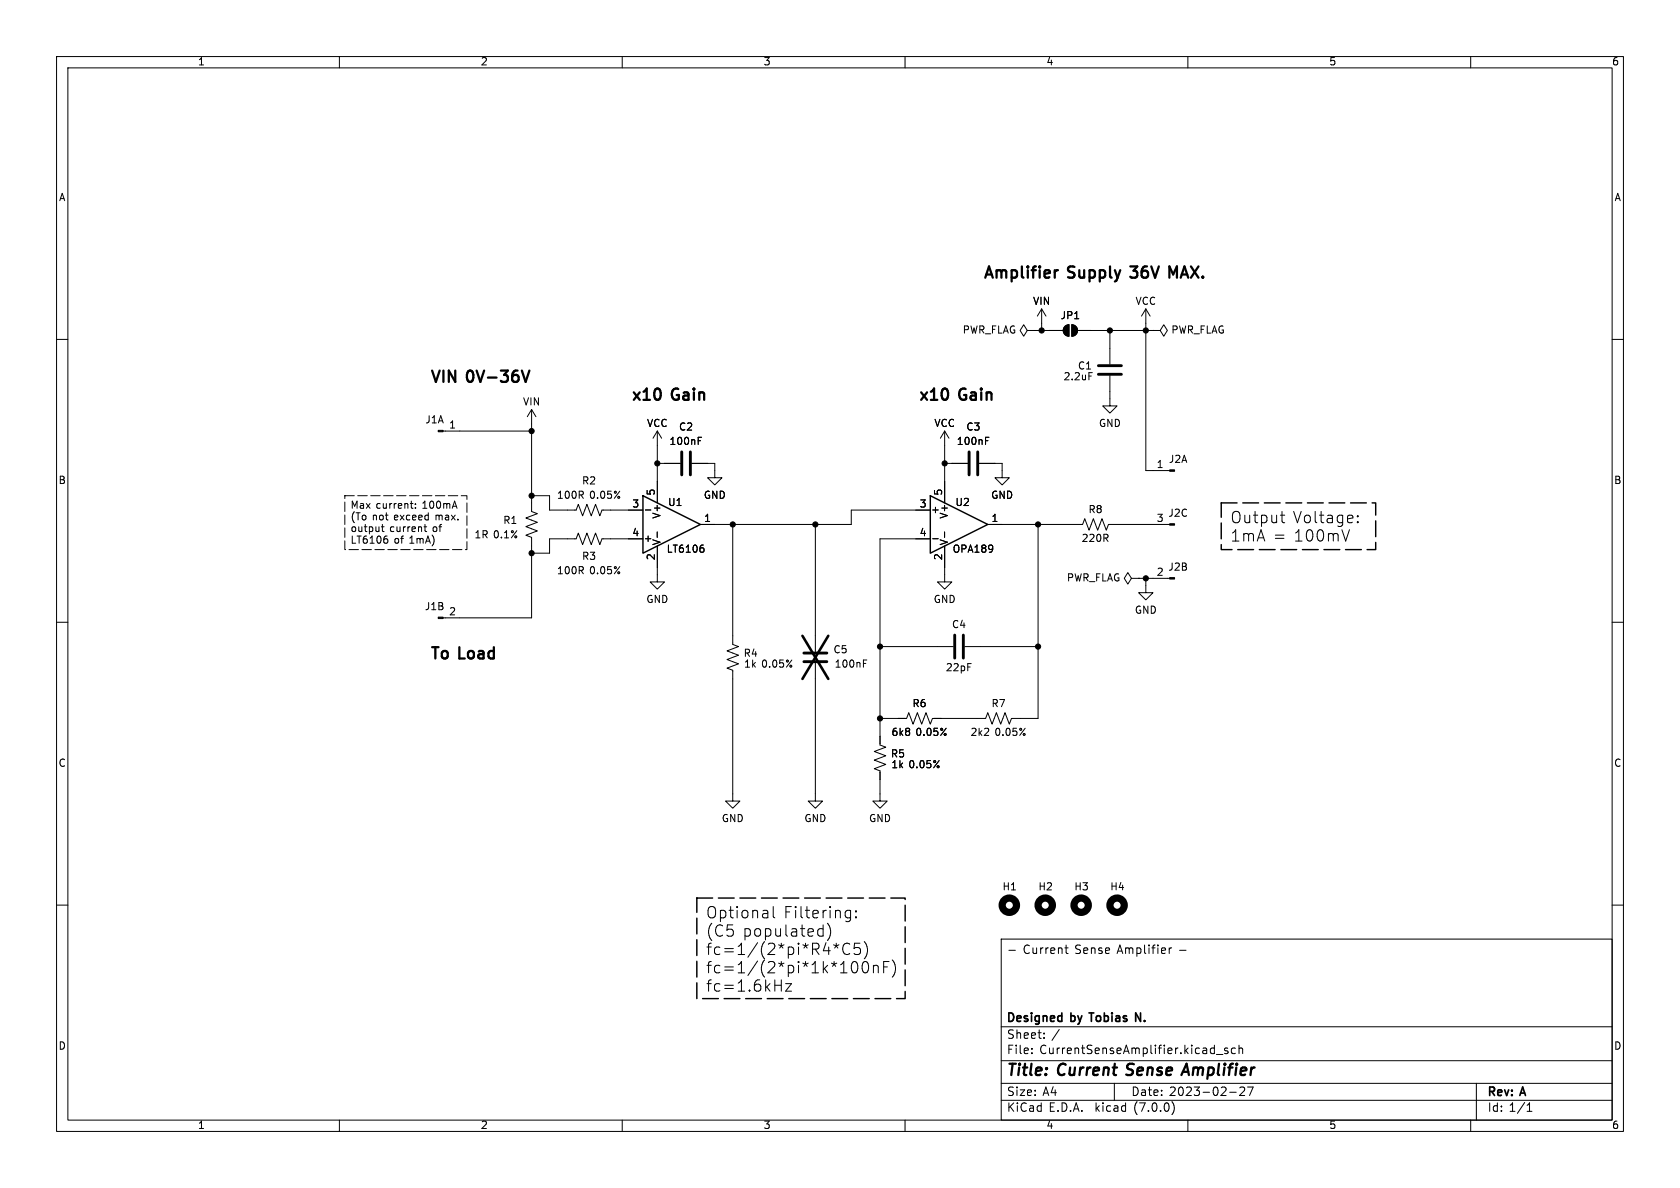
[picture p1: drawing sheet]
<svg xmlns="http://www.w3.org/2000/svg" width="297mm" height="210mm" viewBox="0 0 297 210" stroke-linecap="round" stroke-linejoin="round" font-family="sans-serif">
<g fill="none" stroke="#000" stroke-width=".18">
<path d="M10 10h277v190h-277zM12 12h273v186h-273zM60 10v2M110 10v2M160 10v2M210 10v2M260 10v2M10 60h2M181.6 58.4l-.6-1-.7 1 .7 1 .6-1h1.3M182.9 58.4h.1M182.9 58.4h5.1M184.1 54.6l-.7 1.3"/>
<path d="M184.1 54.6v3.8M184.1 54.6l.8 1.3M188.3 57.7l.7-.3v2a1.02 1.02 0 0 1-1-.6 1.02 1.02 0 0 1 .3-1.1zM189.5 57.4a1.02 1.02 0 0 1 1 1 1.02 1.02 0 0 1-1 1zM190.5 58.4h13.3M196.2 58.4v6M202.6 54.6l-.8 1.3M202.6 54.6v28.6h4.2M202.6 54.6l.7 1.3M203.8 58.4h1.3l.6-1 .7 1-.7 1-.6-1M203.8 58.4h.1M285 60h2"/>
<path d="M78.3 76.2h15.7M94 72.4v18l1 .4-2 .8 2 .7-2 .8 2 .8-2 .7 1 .4v14.2h-15.7M94 72.4l-.8 1.3M94 72.4l.7 1.3M116.2 76.2l-.8 1.3M116.2 76.2v12.7M116.2 76.2l.8 1.3M123.4 77.3h.6M167 76.2l-.8 1.3M167 76.2v12.7M167 76.2l.8 1.3M174.2 77.3h.6"/>
<path d="M192.5 65.9h.6M196.2 66.4v5.4h1.3l-1.3 1.2-1.3-1.2h1.3M67.6 92.7v1.1l.3 .2M68.5 95.4v.5M72.5 89h.5M72.9 89.9h.1M73.4 89.7v.2M73.4 89.1v.1M75 93.1h.4M75.1 92.7v1.1l.3 .2M94 87.6h3.2v2.6h4.7l.3-1 .8 2 .8-2 .7 2 .8-2 .7 2 .4-1h7.3M113.7 95.3h-7.3l-.4 1-.7-2.1-.8 2.1-.7-2.1-.8 2.1-.8-2.1-.3 1.1h-4.7v2.5h-3.2"/>
<path d="M114.1 90.2h1M116.2 94v1M116.2 96.5v6.4h1.3l-1.3 1.2-1.3-1.2h1.3M116.2 81.9h4.1M122.3 81.9h4.1v2.6h1.2l-1.2 1.2-1.3-1.2h1.3M124.3 96.9l.2 .2-.2 .5M129.5 92.7v21.2l1.1 .4-2.1 .8 2.1 .7-2.1 .8 2.1 .7-2.1 .8 1 .4v23.1h1.3l-1.3 1.3-1.2-1.3h1.2M144.1 92.7v22.5M164.5 95.3h-8.9v36.4l1 .4-2 .7 2 .8-2 .8 2 .7-2 .8 1 .4v5.3h1.2l-1.2 1.3-1.3-1.3h1.3M164.5 90.2h-14v2.5h-26.7M164.9 95.2h1M167 94v1"/>
<path d="M167 96.5v6.4h1.3l-1.3 1.2-1.3-1.2h1.3M167 81.9h4.1M173.1 81.9h4.1v2.6h1.2l-1.2 1.2-1.3-1.2h1.3M174.6 92.7h16.8l.4-1 .7 2 .8-2 .8 2 .7-2 .8 2 .4-1h10.8M183.5 92.7v34.3h-4.7l-.4 1-.7-2-.8 2-.8-2-.7 2-.8-2-.4 1h-9.4l-.3 1-.8-2-.8 2-.7-2-.8 2-.7-2-.4 1h-4.7M226.4 91.1h.7M226.7 92.3l.4 .1M238.6 93.6l-.7 2M240 92.2l.1 .1-.1 .1M240 92.2l-.1 .1 .1 .1M240 91.2v.2M240 92.2v.2"/>
<path d="M240 91.2l.1 .1-.1 .1M240 91.2l-.1 .1 .1 .1M10 110h2M144.1 117.2v24.4h1.3l-1.3 1.3-1.2-1.3h1.2M152.6 116.7h.6M155.6 114.3h12.9M170.6 114.3h12.9M200 102.2l-.6-1-.6 1 .6 1.1 .6-1.1h1.3M201.3 102.2h.1M201.3 102.2h5.5M202.6 102.2v2.6h1.2l-1.2 1.2-1.3-1.2h1.3M285 110h2"/>
<path d="M10 160h2M285 160h2M136.7 160.3v1.7l.3 .3M139.9 173.9l-1 1.3h1M145.5 163.5v2M145.5 165.4l-.6 .1M146.8 164.1a2.31 2.31 0 0 1-.5 2.2M147.4 167l.4 .2M147.8 166.7v.5M147.8 167.2l-.2 .4M147.8 167.2l.3 .4M148.3 167l-.5 .2"/>
<path d="M149.8 160.9l.6 .1M150.2 166.9a.8 .8 0 0 0-1 0 .8 .8 0 0 0-.2 1 .75 .75 0 0 0 .4 .7 .75 .75 0 0 0 .8-.1M150.4 160.9v1.6a.54 .54 0 0 1-.7 .4M150.4 162.2l-.6 .1M151.2 170a1.25 1.25 0 0 1 0 2M151.3 162.1l.1 .1-.1 .1M151.3 162.1l-.1 .1 .1 .1M151.3 161v.2M151.3 162.1v.2M151.3 161l.1 .1-.1 .1M151.3 161l-.1 .1 .1 .1M152 166.7h-.9l-.1 1 .3-.2 .6 .1 .2 .3-.1 .6-.3 .2h-.4l-.3-.2"/>
<path d="M152.6 170.2a.48 .48 0 0 1 .5-.2 .48 .48 0 0 1 .4 .4 1.03 1.03 0 0 1-.6 1.6 1.22 1.22 0 0 1-.3-1.8zM152.8 166.4a2.29 2.29 0 0 1 0 3.1M154.4 170.6v1.4M154.4 170.8a.5 .5 0 0 1 .9 .1v1.1M156.2 170.9h.7M157.2 170h-1v2M157.7 169.7a2.29 2.29 0 0 1 0 3M177 166h108v32h-108zM178.4 168h1.1M188.3 167.6h.5M188.5 168.3l.3 .3M206.7 167.6v1"/>
<path d="M207.1 167.6h-.3l-.1 .2M60 198v2M110 198v2M160 198v2M177 194.5h108M177 191.5h108M177 187.5h108M177 181.5h108M182.4 186.1v.2M182.4 185.3v.2M184.6 183.4v.2M184.6 182.6v.2"/>
<path d="M197 191.5v3M207.2 194.8a1.74 1.74 0 0 1 0 2.2M210 198v2M215 186.4h1.2M217 185.3h-.3l-.2 .2v.2l.5 .1v.4h-.5M217.4 193.1h1.1M218.4 185.3h-.4l-.3 .2v.5l.1 .2h.6M219 185.4l.3-.1h.3l.1 1M219 184.8v1.5M220 192.3v.5l-.9 .9h.9M221.5 192.2l-.6 1.5M260 198v2"/>
<path d="M261 191.5v6.5M270 196.5h.8M270 195.4l.4-.4v1.5"/>
</g>
<path d="M186.8 47.8h.2M199.8 47.1h1.3M199.8 48.9l.1 .1M207.4 48.5l-.7-1.4v2M93.6 65.5l-.7 2M199.1 189.9l.3 .1M209.1 189.5h1M209.8 188l-.9 2" fill="none" stroke="#000" stroke-width=".4"/>
<path d="M200.8 180.6v-1.5l.8 1.5" fill="none" stroke="#000" stroke-width=".3"/>
<g fill="#000" stroke="#000" stroke-width=".18">
<path d="M188.3 57.7l.7-.3v2a1.02 1.02 0 0 1-1-.6 1.02 1.02 0 0 1 .3-1.1zM189.5 57.4a1.02 1.02 0 0 1 1 1 1.02 1.02 0 0 1-1 1zM77.5 76.1h.8v.2h-.8zM206.8 92.6h.8v.2h-.8zM206.8 83.1h.8v.2h-.8zM77.5 109.1h.8v.2h-.8zM206.8 102.1h.8v.3h-.8z"/>
<circle cx="184.1" cy="58.4" r=".46"/>
<circle cx="196.2" cy="58.4" r=".46"/>
<circle cx="202.6" cy="58.4" r=".46"/>
<circle cx="94" cy="76.2" r=".46"/>
<circle cx="94" cy="97.8" r=".46"/>
<circle cx="94" cy="87.6" r=".46"/>
<circle cx="116.2" cy="81.9" r=".46"/>
<circle cx="129.5" cy="92.7" r=".46"/>
<circle cx="144.1" cy="92.7" r=".46"/>
<circle cx="167" cy="81.9" r=".46"/>
<circle cx="183.5" cy="92.7" r=".46"/>
<circle cx="155.6" cy="114.3" r=".46"/>
<circle cx="183.5" cy="114.3" r=".46"/>
<circle cx="202.6" cy="102.2" r=".46"/>
<circle cx="155.6" cy="127" r=".46"/>
</g>
<path d="M120.5 79.9v4M122 79.9v4M171.3 79.9v4M172.8 79.9v4M194.2 66.2h4M194.2 64.6h4M142.1 117h4.1M142.1 115.4h4.1M168.8 112.3v4M170.3 112.3v4" fill="none" stroke="#000" stroke-width=".51"/>
<path d="M113.7 87.6l10.1 5.1-10.1 5.1zM164.5 87.6l10.1 5.1-10.1 5.1z" fill="none" stroke="#000" stroke-width=".25"/>
<path d="M141.9 112.4l4.5 7.6M146.4 112.4l-4.5 7.6" fill="none" stroke="#000" stroke-width=".46"/>
<g fill="none" stroke="#000" stroke-width="1.3">
<circle cx="178.4" cy="160" r="1.27"/>
<circle cx="184.8" cy="160" r="1.27"/>
<circle cx="191.1" cy="160" r="1.27"/>
<circle cx="197.5" cy="160" r="1.27"/>
</g>
<path d="M215.9 88.9h27.3v8.3h-27.3zM123.2 158.8h36.8v17.7h-36.8z" fill="none" stroke="#000" stroke-width=".25" stroke-dasharray="2.8 1"/>
<path d="M61 87.6h21.5v9.6h-21.5z" fill="none" stroke="#000" stroke-width=".18" stroke-dasharray="1.7 .6"/>
<g font-size="2.8">
<text x="174" y="49.5">Amplifier</text>
<text x="189" y="49.5">Supply</text>
<text x="200.7" y="49.5">36V</text>
<text x="208.1" y="49.5">MAX.</text>
<text x="76.2" y="67.9">VIN 0V-36V</text>
<text x="111.8" y="71.1">x10</text>
<text x="119" y="71.1">Gain</text>
<text x="162.6" y="71.1">x10</text>
<text x="169.8" y="71.1">Gain</text>
<text x="217.5" y="92.9">Output</text>
<text x="228.5" y="92.9">Voltage:</text>
<text x="217.5" y="96.1">1mA =</text>
<text x="228.6" y="96.1">100mV</text>
<text x="76.2" y="116.8">To Load</text>
<text x="124.8" y="162.7">Optional</text>
<text x="124.8" y="166">(C5 populated)</text>
<text x="138.4" y="162.7">Filtering:</text>
<text x="124.8" y="169.2">fc=1/(2*pi*R4*C5)</text>
<text x="124.8" y="172.5">fc=1/(2*pi*1k*100nF)</text>
<text x="124.8" y="175.7">fc=1.6kHz</text>
<text x="178" y="190.8">Title:</text>
<text x="187.1" y="190.8">Current</text>
<text x="199.9" y="190.8">Sense</text>
<text x="210.4" y="190.8">Amplifier</text>
</g>
<g font-size="2.1">
<text x="180.8" y="168.9">Current</text>
<text x="190" y="168.9">Sense</text>
<text x="197.6" y="168.9">Amplifier</text>
<text x="208.5" y="168.9">-</text>
<text x="178" y="183.9">Sheet:</text>
<text x="178" y="181.1">Designed</text>
<text x="185.9" y="183.9">/</text>
<text x="189.4" y="181.1">by Tobias</text>
<text x="201.8" y="181.1">N.</text>
<text x="178" y="186.6">File:</text>
<text x="183.8" y="186.6">CurrentSenseAmplifier.kicad_sch</text>
<text x="178" y="196.8">KiCad</text>
<text x="178" y="194">Size:</text>
<text x="184.3" y="194">A4</text>
<text x="185.4" y="196.8">E.D.A.</text>
<text x="193.7" y="196.8">kicad</text>
<text x="200" y="194">Date:</text>
<text x="200.6" y="196.8">(7.0.0)</text>
<text x="206.7" y="194">2023-02-27</text>
<text x="263" y="194.2">Rev:</text>
<text x="263" y="196.8">Id: 1/1</text>
<text x="269" y="194.2">A</text>
</g>
<g font-size="1.8">
<text x="35" y="11.8">1</text>
<text x="85" y="11.8">2</text>
<text x="135" y="11.8">3</text>
<text x="185" y="11.8">4</text>
<text x="235" y="11.8">5</text>
<text x="285" y="11.8">6</text>
<text x="10.4" y="35.8">A</text>
<text x="285.4" y="35.8">A</text>
<text x="170.1" y="59.2">PWR_FLAG</text>
<text x="182.6" y="54.2">VIN</text>
<text x="187.4" y="56.7">JP1</text>
<text x="200.7" y="54.2">VCC</text>
<text x="207" y="59.2">PWR_FLAG</text>
<text x="190.5" y="65.6">C1</text>
<text x="92.4" y="71.9">VIN</text>
<text x="188" y="67.5">2.2uF</text>
<text x="75.1" y="75.1">J1A</text>
<text x="79.3" y="75.9">1</text>
<text x="114.3" y="75.8">VCC</text>
<text x="120" y="76.4">C2</text>
<text x="165.1" y="75.8">VCC</text>
<text x="170.8" y="76.4">C3</text>
<text x="194.2" y="75.8">GND</text>
<text x="118.3" y="78.9">100nF</text>
<text x="169.1" y="78.9">100nF</text>
<text x="204.4" y="82.9">1</text>
<text x="206.6" y="82.1">J2A</text>
<text x="10.3" y="85.8">B</text>
<text x="98.4" y="88.5">100R</text>
<text x="102.8" y="85.9">R2</text>
<text x="104.2" y="88.5">0.05%</text>
<text x="111.7" y="89.9">3</text>
<text x="116" y="87.7" transform="rotate(-90 116 87.7)">5</text>
<text x="118" y="89.7">U1</text>
<text x="124.4" y="88.5">GND</text>
<text x="162.5" y="89.9">3</text>
<text x="166.8" y="87.7" transform="rotate(-90 166.8 87.7)">5</text>
<text x="168.8" y="89.7">U2</text>
<text x="175.2" y="88.5">GND</text>
<text x="285.3" y="85.8">B</text>
<text x="62" y="90.3">Max current:</text>
<text x="62" y="92.4">(To not</text>
<text x="62" y="94.4">output</text>
<text x="68.9" y="94.4">current</text>
<text x="69.7" y="92.4">exceed</text>
<text x="74.8" y="90.3">100mA</text>
<text x="76.6" y="94.4">of</text>
<text x="77.2" y="92.4">max.</text>
<text x="83.8" y="95.4">1R 0.1%</text>
<text x="88.9" y="92.9">R1</text>
<text x="111.7" y="95">4</text>
<text x="117" y="91.8" transform="rotate(-90 117 91.8)">V+</text>
<text x="124.4" y="92.5">1</text>
<text x="162.5" y="95">4</text>
<text x="164.6" y="91">+</text>
<text x="167.8" y="91.8" transform="rotate(-90 167.8 91.8)">V+</text>
<text x="175.2" y="92.5">1</text>
<text x="192.4" y="91">R8</text>
<text x="204.4" y="92.5">3</text>
<text x="206.5" y="91.6">J2C</text>
<text x="62" y="96.5">LT6106</text>
<text x="69.7" y="96.5">of</text>
<text x="72.5" y="96.5">1mA)</text>
<text x="98.4" y="101.8">100R</text>
<text x="102.8" y="99.3">R3</text>
<text x="104.2" y="101.8">0.05%</text>
<text x="113.8" y="96.1">+</text>
<text x="116" y="99.1" transform="rotate(-90 116 99.1)">2</text>
<text x="117" y="96.4" transform="rotate(-90 117 96.4)">V-</text>
<text x="117.8" y="98">LT6106</text>
<text x="166.8" y="99.1" transform="rotate(-90 166.8 99.1)">2</text>
<text x="167.8" y="96.4" transform="rotate(-90 167.8 96.4)">V-</text>
<text x="168.4" y="98">OPA189</text>
<text x="191.2" y="96.1">220R</text>
<text x="204.4" y="102">2</text>
<text x="206.5" y="101.2">J2B</text>
<text x="114.2" y="106.9">GND</text>
<text x="165" y="106.9">GND</text>
<text x="188.6" y="103.1">PWR_FLAG</text>
<text x="75" y="108.1">J1B</text>
<text x="79.3" y="109">2</text>
<text x="168.2" y="111.3">C4</text>
<text x="200.6" y="108.8">GND</text>
<text x="131.4" y="116.4">R4</text>
<text x="131.5" y="118.3">1k</text>
<text x="134.6" y="118.3">0.05%</text>
<text x="147.3" y="115.8">C5</text>
<text x="147.5" y="118.3">100nF</text>
<text x="167.2" y="118.9">22pF</text>
<text x="161.3" y="125.3">R6</text>
<text x="175.2" y="125.3">R7</text>
<text x="157.5" y="130.4">6k8</text>
<text x="161.9" y="130.4">0.05%</text>
<text x="171.5" y="130.4">2k2</text>
<text x="175.9" y="130.4">0.05%</text>
<text x="10.3" y="135.8">C</text>
<text x="157.4" y="134.2">R5</text>
<text x="157.5" y="136.1">1k</text>
<text x="160.6" y="136.1">0.05%</text>
<text x="285.3" y="135.8">C</text>
<text x="127.5" y="145.6">GND</text>
<text x="142.1" y="145.6">GND</text>
<text x="153.6" y="145.6">GND</text>
<text x="177.2" y="157.7">H1</text>
<text x="183.5" y="157.7">H2</text>
<text x="189.9" y="157.7">H3</text>
<text x="196.2" y="157.7">H4</text>
<text x="10.3" y="185.8">D</text>
<text x="285.3" y="185.8">D</text>
<text x="35" y="199.8">1</text>
<text x="85" y="199.8">2</text>
<text x="135" y="199.8">3</text>
<text x="185" y="199.8">4</text>
<text x="235" y="199.8">5</text>
<text x="285" y="199.8">6</text>
</g>
</svg>
